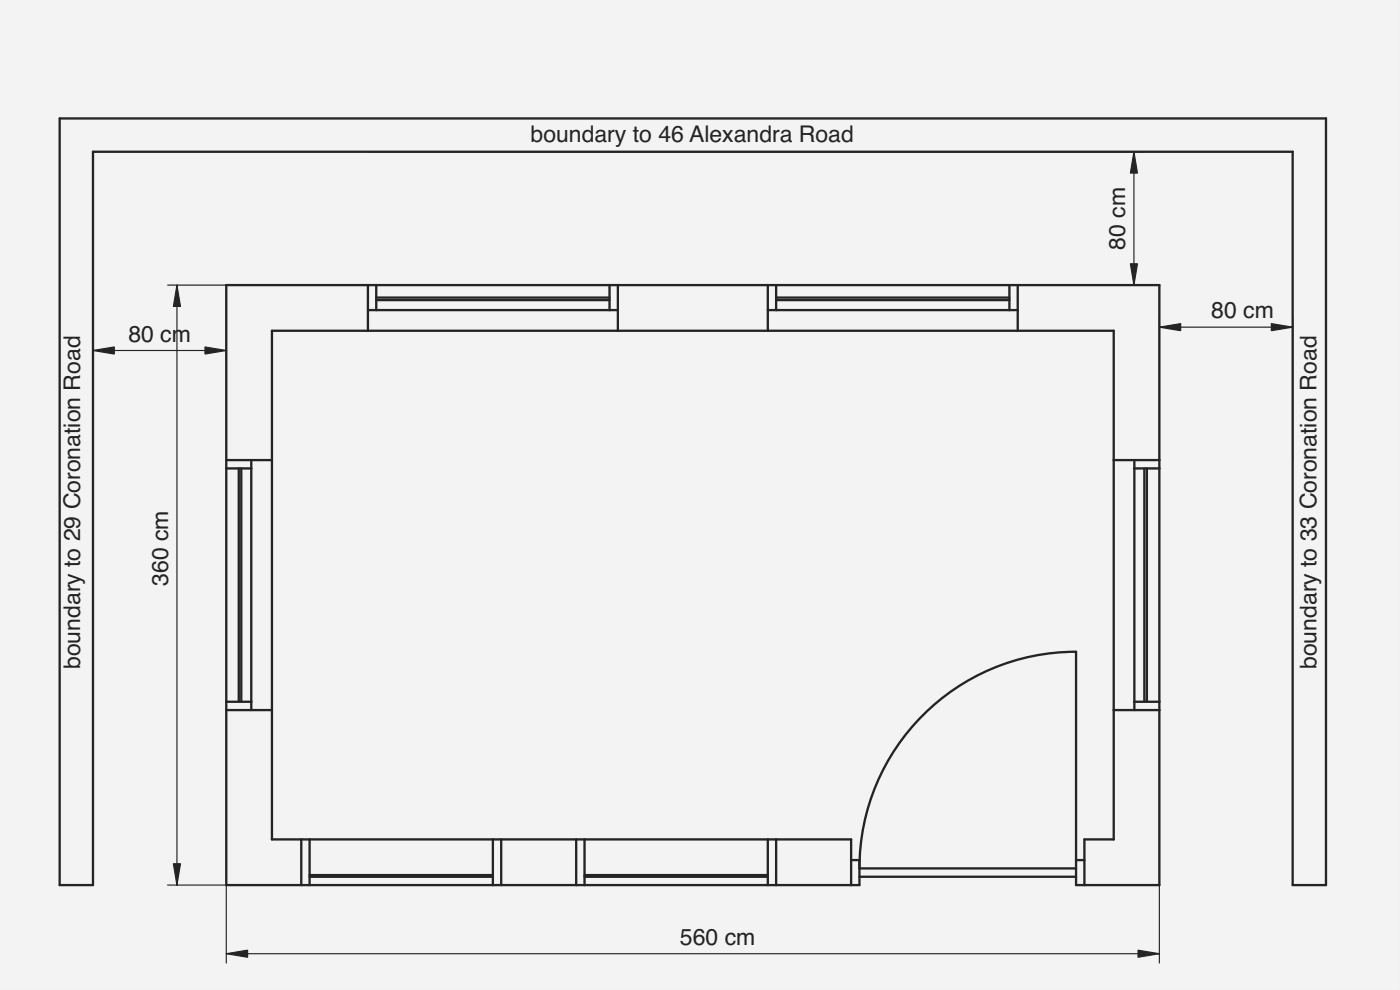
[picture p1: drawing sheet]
<svg xmlns="http://www.w3.org/2000/svg" width="420mm" height="297mm" viewBox="0 0 420 297" stroke-linecap="round" stroke-linejoin="round" font-family="sans-serif">
<path d="M0 0h420v297h-420z" fill-rule="evenodd" fill="#f1f3f5"/>
<path d="M0 0h420v297h-420zM0 0v297h420v-297z" fill="#000"/>
<g fill="#f1f3f5">
<path d="M67.9 85.5h280v180.1h-25v-2.5h-65v2.5h-190z" fill-rule="evenodd"/>
<path d="M81.6 99.2h252.6v152.7h-8.8v6.2h-2.5v-62.5a65 65 0 0 0-65 65v-2.5h-2.5v-6.2h-173.8z" fill-rule="evenodd"/>
<path d="M17.9 35.5h380v230.1h-10v-220.1h-360v220.1h-10z" fill-rule="evenodd"/>
<path d="M277 214.6a64.8 64.8 0 0 1 45.9-19v65h-65a64.8 64.8 0 0 1 19.1-46z" fill-rule="evenodd"/>
<path d="M67.9 85.5h42.5v13.7h-28.8v38.8h-13.7z" fill-rule="evenodd"/>
<path d="M305.4 85.5h42.5v52.5h-13.7v-38.8h-28.8z" fill-rule="evenodd"/>
<path d="M334.2 213.1h13.7v52.5h-22.5v-13.7h8.8z" fill-rule="evenodd"/>
<path d="M67.9 213.1h13.7v38.8h8.8v13.7h-22.5z" fill-rule="evenodd"/>
<path d="M185.4 85.5h45v13.7h-45z" fill-rule="evenodd"/>
<path d="M175.4 251.9h55v10.7h-55z" fill-rule="evenodd"/>
<path d="M92.9 251.9h55v10.7h-55z" fill-rule="evenodd"/>
<path d="M334.2 138h6.2v75.1h-6.2z" fill-rule="evenodd"/>
<path d="M75.4 138h6.2v75.1h-6.2z" fill-rule="evenodd"/>
<path d="M110.4 93h75v6.2h-75z" fill-rule="evenodd"/>
<path d="M230.4 93h75v6.2h-75z" fill-rule="evenodd"/>
<path d="M232.9 251.9h22.5v13.7h-22.5z" fill-rule="evenodd"/>
<path d="M150.4 251.9h22.5v13.7h-22.5z" fill-rule="evenodd"/>
<path d="M232.9 85.5h70v3.8h-70z" fill-rule="evenodd"/>
<path d="M112.9 85.5h70v3.8h-70z" fill-rule="evenodd"/>
<path d="M67.9 140.5h3.8v70.1h-3.8z" fill-rule="evenodd"/>
<path d="M344.2 140.5h3.7v70.1h-3.7z" fill-rule="evenodd"/>
<path d="M232.9 90h70v3h-70z" fill-rule="evenodd"/>
<path d="M72.4 140.5h3v70.1h-3z" fill-rule="evenodd"/>
<path d="M340.4 140.5h3v70.1h-3z" fill-rule="evenodd"/>
<path d="M112.9 90h70v3h-70z" fill-rule="evenodd"/>
<path d="M257.9 260.6h65v2.5h-65z" fill-rule="evenodd"/>
<path d="M92.9 263.1h55v2.5h-55z" fill-rule="evenodd"/>
<path d="M175.4 263.1h55v2.5h-55z" fill-rule="evenodd"/>
<path d="M232.9 89.3h70v.7h-70z" fill-rule="evenodd"/>
<path d="M112.9 89.3h70v.7h-70z" fill-rule="evenodd"/>
<path d="M343.4 140.5h.8v70.1h-.8z" fill-rule="evenodd"/>
<path d="M71.7 140.5h.7v70.1h-.7z" fill-rule="evenodd"/>
<path d="M147.9 251.9h2.5v13.7h-2.5z" fill-rule="evenodd"/>
<path d="M90.4 251.9h2.5v13.7h-2.5z" fill-rule="evenodd"/>
<path d="M230.4 251.9h2.5v13.7h-2.5z" fill-rule="evenodd"/>
<path d="M172.9 251.9h2.5v13.7h-2.5z" fill-rule="evenodd"/>
<path d="M175.4 262.6h55v.5h-55z" fill-rule="evenodd"/>
<path d="M92.9 262.6h55v.5h-55z" fill-rule="evenodd"/>
<path d="M322.9 258.1h2.5v7.5h-2.5z" fill-rule="evenodd"/>
<path d="M110.4 85.5h2.5v7.5h-2.5z" fill-rule="evenodd"/>
<path d="M67.9 138h7.5v2.5h-7.5z" fill-rule="evenodd"/>
<path d="M230.4 85.5h2.5v7.5h-2.5z" fill-rule="evenodd"/>
<path d="M182.9 85.5h2.5v7.5h-2.5z" fill-rule="evenodd"/>
<path d="M340.4 210.6h7.5v2.5h-7.5z" fill-rule="evenodd"/>
<path d="M340.4 138h7.5v2.5h-7.5z" fill-rule="evenodd"/>
<path d="M255.4 258.1h2.5v7.5h-2.5z" fill-rule="evenodd"/>
<path d="M67.9 210.6h7.5v2.5h-7.5z" fill-rule="evenodd"/>
<path d="M302.9 85.5h2.5v7.5h-2.5z" fill-rule="evenodd"/>
</g>
<g fill="none" stroke="#212529" stroke-width=".7">
<path d="M17.9 35.5h380v230.1h-10v-220.1h-360v220.1h-10zM110.4 85.5v13.7M110.4 93h75M112.9 89.3h70M112.9 90h70M112.9 85.5v7.5M182.9 85.5v7.5M185.4 85.5v13.7M230.4 85.5v13.7M230.4 93h75M232.9 85.5v7.5M232.9 89.3h70"/>
<path d="M232.9 90h70M302.9 85.5v7.5M305.4 85.5v13.7M67.9 138h13.7M75.4 138v75.1M334.2 138h13.7M340.4 138v75.1M67.9 140.5h7.5M71.7 140.5v70.1M72.4 140.5v70.1M340.4 140.5h7.5M343.4 140.5v70.1"/>
<path d="M344.2 140.5v70.1M67.9 213.1h13.7M67.9 210.6h7.5M334.2 213.1h13.7M340.4 210.6h7.5M90.4 251.9v13.7M92.9 251.9v13.7M147.9 251.9v13.7M150.4 251.9v13.7M172.9 251.9v13.7M175.4 251.9v13.7M230.4 251.9v13.7"/>
<path d="M232.9 251.9v13.7M255.4 258.1h2.5v7.5h-190v-180.1h280v180.1h-25v-70a65 65 0 0 0-65 65h65M322.9 258.1h2.5M92.9 263.1h55M92.9 262.6h55M175.4 263.1h55M175.4 262.6h55M255.4 265.6v-13.7h-173.8v-152.7h252.6v152.7h-8.8v13.7M257.9 263.1h65"/>
</g>
<g fill="none" stroke="#212529" stroke-width=".35">
<path d="M110.4 45.5h232.7M340.3 45.5v40M27.9 85.5v22.5M50.3 85.5h17.6v22.5M53.1 85.5v180.1M110.4 85.5h232.7M347.9 95.4v42.6M347.9 98.2h40M387.9 95.4v42.6M27.9 105.2h40M50.3 265.6h17.6v23.4M347.9 265.6v23.4"/>
<path d="M67.9 286.2h280"/>
</g>
<g fill="#212529" stroke="#212529" stroke-width=".35">
<path d="M67.9 286.2l6.4-1.1v2.1z"/>
<path d="M341.5 285.1l6.4 1.1-6.4 1z"/>
<path d="M53.1 85.5l1.1 6.4h-2.2z"/>
<path d="M52 259.2h2.2l-1.1 6.4z"/>
<path d="M340.3 45.5l1.1 6.4h-2.2z"/>
<path d="M339.2 79.1h2.2l-1.1 6.4z"/>
<path d="M381.5 97.1l6.4 1.1-6.4 1z"/>
<path d="M347.9 98.2l6.4-1.1v2.1z"/>
<path d="M27.9 105.2l6.4-1.1v2.1z"/>
<path d="M61.5 104.1l6.4 1.1-6.4 1z"/>
</g>
<g font-size="6.9" fill="#212529">
<text x="159.2" y="42.7">boundary to 46 Alexandra Road</text>
<text x="337.7" y="74.9" transform="rotate(-90 337.7 74.9)">80 cm</text>
<text x="363.5" y="95.5">80 cm</text>
<text x="38.5" y="102.5">80 cm</text>
<text x="50.5" y="175.7" transform="rotate(-90 50.5 175.7)">360 cm</text>
<text x="24.1" y="200.8" transform="rotate(-90 24.1 200.8)">boundary to 29 Coronation Road</text>
<text x="395.1" y="200.8" transform="rotate(-90 395.1 200.8)">boundary to 33 Coronation Road</text>
<text x="204.1" y="283.5">560 cm</text>
</g>
</svg>
